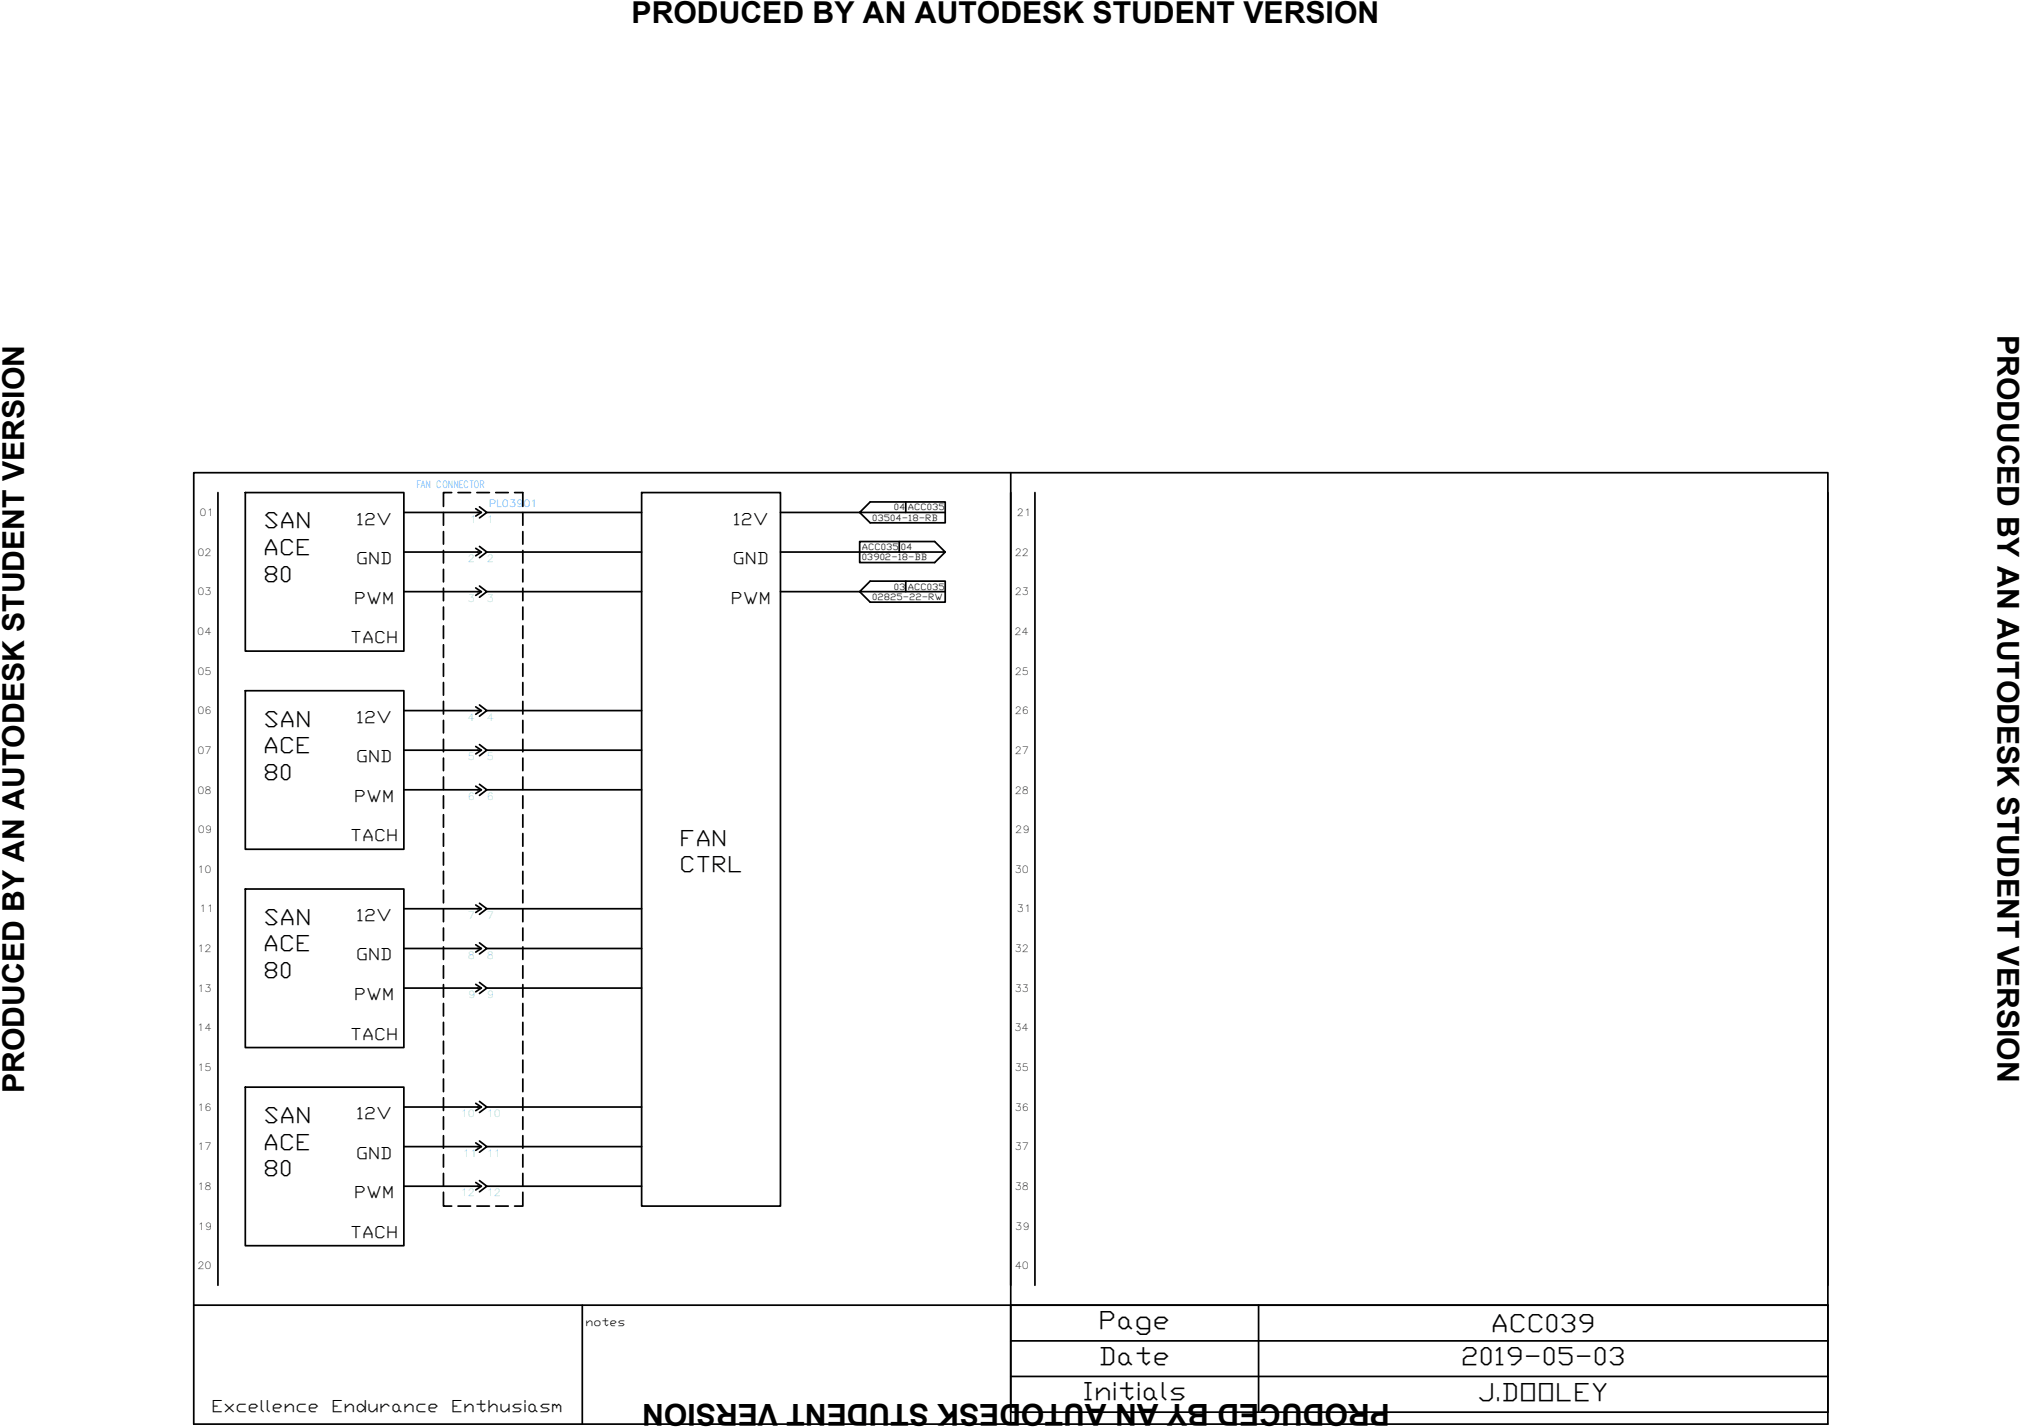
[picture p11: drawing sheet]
<svg xmlns="http://www.w3.org/2000/svg" width="297mm" height="210mm" viewBox="0 0 297 210" stroke-linecap="round" stroke-linejoin="round" font-family="sans-serif">
<g fill="none" stroke="#000" stroke-width=".25">
<path d="M28.5 69.5h240.2v139.8h-240.2zM32 72.4v116.5M36.1 72.4h23.3v23.3h-23.3zM59.4 75.3h11.3M65.2 75.3v1.9M65.2 78.1v1.9M66.4 72.4h-1.2v2M67.3 72.4h1.9M69.9 74.8l.8 .5-.8 .6M70.1 72.4h1.8M70.5 74.5l1.1 .8-1.1 .8M71.6 75.3h22.7"/>
<path d="M72.9 72.4h1.8M75.6 72.4h1.2v2M76.8 75.3v1.9M76.8 78.1v1.9M94.3 72.4h20.4v104.9h-20.4zM114.7 75.3h11.7l1.5 1.5h11v-3h-11l-1.5 1.5h12.5M132.2 79.6v1.5M133.1 73.8v1.5M148.6 69.5v139.8M152.1 72.4v116.5M268.7 72.4v116.5M59.4 81.1h11.3"/>
<path d="M59.4 87h11.3M65.2 80.9v1.9M65.2 83.7v1.8M65.2 86.5v1.8M65.2 89.2v1.9M65.2 92v1.8M65.2 94.8v1.8M65.2 97.6v1.8M69.9 80.6l.8 .5-.8 .6M69.9 86.4l.8 .6-.8 .5M70.5 80.3l1.1 .8-1.1 .9M70.5 86.1l1.1 .9-1.1 .8"/>
<path d="M71.6 81.1h22.7M71.6 87h22.7M76.8 80.9v1.9M76.8 83.7v1.8M76.8 86.5v1.8M76.8 89.2v1.9M76.8 92v1.8M76.8 94.8v1.8M76.8 97.6v1.8M114.7 87h11.7l1.5 1.5h11v-3.1h-11l-1.5 1.6h12.5M114.7 81.1h24.2l-1.5-1.5h-11v3.1h11l1.5-1.6M133.1 85.4v1.6"/>
<path d="M36.1 101.5h23.3v23.3h-23.3zM59.4 104.5h11.3M59.4 110.3h11.3M59.4 116.1h11.3M65.2 100.3v1.9M65.2 103.1v1.9M65.2 105.9v1.8M65.2 108.7v1.8M65.2 111.4v1.9M65.2 114.2v1.8M65.2 117v1.8M65.2 119.8v1.8"/>
<path d="M69.9 103.9l.8 .6-.8 .5M69.9 109.7l.8 .6-.8 .5M69.9 115.6l.8 .5-.8 .5M70.5 103.6l1.1 .9-1.1 .8M70.5 109.4l1.1 .9-1.1 .8M70.5 115.3l1.1 .8-1.1 .8M71.6 104.5h22.7M71.6 110.3h22.7M71.6 116.1h22.7M76.8 100.3v1.9M76.8 103.1v1.9M76.8 105.9v1.8"/>
<path d="M76.8 108.7v1.8M76.8 111.4v1.9M76.8 114.2v1.8M76.8 117v1.8M76.8 119.8v1.8M36.1 130.7h23.3v23.3h-23.3zM59.4 133.6h11.3M59.4 139.4h11.3M65.2 122.5v1.9M65.2 125.3v1.9M65.2 128.1v1.8M65.2 130.8v1.9"/>
<path d="M65.2 133.6v1.9M65.2 136.4v1.9M65.2 139.2v1.8M69.9 133l.8 .6-.8 .5M69.9 138.9l.8 .5-.8 .5M70.5 132.8l1.1 .8-1.1 .8M70.5 138.6l1.1 .8-1.1 .8M71.6 133.6h22.7M71.6 139.4h22.7M76.8 122.5v1.9M76.8 125.3v1.9M76.8 128.1v1.8"/>
<path d="M76.8 130.8v1.9M76.8 133.6v1.9M76.8 136.4v1.9M76.8 139.2v1.8M36.1 159.8h23.3v23.3h-23.3zM59.4 145.2h11.3M65.2 142v1.8M65.2 144.7v1.9M65.2 147.5v1.8M65.2 150.3v1.8M65.2 153v1.9M65.2 155.8v1.9"/>
<path d="M65.2 158.6v1.9M69.9 144.7l.8 .5-.8 .6M70.5 144.4l1.1 .8-1.1 .8M71.6 145.2h22.7M76.8 142v1.8M76.8 144.7v1.9M76.8 147.5v1.8M76.8 150.3v1.8M76.8 153v1.9M76.8 155.8v1.9M76.8 158.6v1.9M59.4 162.7h11.3"/>
<path d="M59.4 168.5h11.3M59.4 174.4h11.3M65.2 175.3v2h1.2M65.2 161.4v1.8M65.2 164.2v1.8M65.2 166.9v1.9M65.2 169.7v1.8M65.2 172.5v1.8M67.3 177.3h1.9M69.9 162.2l.8 .5-.8 .6M69.9 168l.8 .5-.8 .6M69.9 173.8l.8 .6-.8 .5"/>
<path d="M70.1 177.3h1.8M70.5 161.9l1.1 .8-1.1 .8M70.5 167.7l1.1 .8-1.1 .9M70.5 173.5l1.1 .9-1.1 .8M71.6 162.7h22.7M71.6 168.5h22.7M71.6 174.4h22.7M72.9 177.3h1.8M76.8 175.3v2h-1.2M76.8 161.4v1.8M76.8 164.2v1.8M76.8 166.9v1.9"/>
<path d="M76.8 169.7v1.8M76.8 172.5v1.8M28.5 191.8h240.2v15.8h-120.1v-15.8M85.6 191.8v17.5M148.6 197.1h120.1M185 191.8v15.8M148.6 202.3h120.1"/>
</g>
<g font-size="4.4">
<text x="92.8" y="3.4">PRODUCED BY AN AUTODESK STUDENT VERSION</text>
<text x="293.6" y="49.2" transform="rotate(90 293.6 49.2)">PRODUCED BY AN AUTODESK STUDENT VERSION</text>
<text x="3.5" y="160.6" transform="rotate(-90 3.5 160.6)">PRODUCED BY AN AUTODESK STUDENT VERSION</text>
<text x="204.3" y="206.4" transform="rotate(180 204.3 206.4)">PRODUCED BY AN AUTODESK STUDENT VERSION</text>
</g>
<g font-size="3.7">
<text x="161.5" y="195.4">Page</text>
<text x="219.1" y="195.8">ACC039</text>
<text x="161.4" y="200.6">Date</text>
<text x="214.7" y="200.6">2019-05-03</text>
<text x="159" y="205.9">Initials</text>
<text x="217.1" y="205.9">J.DOOLEY</text>
</g>
<g font-size="3.3">
<text x="38.7" y="77.7">SAN</text>
<text x="38.7" y="81.6">ACE</text>
<text x="38.7" y="85.5">80</text>
<text x="38.7" y="106.8">SAN</text>
<text x="38.7" y="110.7">ACE</text>
<text x="38.7" y="114.6">80</text>
<text x="99.9" y="124.3">FAN</text>
<text x="99.9" y="128.2">CTRL</text>
<text x="38.7" y="135.9">SAN</text>
<text x="38.7" y="139.8">ACE</text>
<text x="38.7" y="143.8">80</text>
<text x="38.7" y="165.1">SAN</text>
<text x="38.7" y="169">ACE</text>
<text x="38.7" y="172.9">80</text>
</g>
<g font-size="2.4">
<text x="52.4" y="77.1">12V</text>
<text x="107.7" y="77.1">12V</text>
<text x="52.4" y="82.9">GND</text>
<text x="107.7" y="82.9">GND</text>
<text x="52.1" y="88.7">PWM</text>
<text x="107.4" y="88.7">PWM</text>
<text x="51.5" y="94.6">TACH</text>
<text x="52.4" y="106.2">12V</text>
<text x="52.4" y="112">GND</text>
<text x="52.1" y="117.9">PWM</text>
<text x="51.5" y="123.7">TACH</text>
<text x="52.4" y="135.4">12V</text>
<text x="52.4" y="141.2">GND</text>
<text x="52.1" y="147">PWM</text>
<text x="51.5" y="152.8">TACH</text>
<text x="52.4" y="164.5">12V</text>
<text x="52.4" y="170.3">GND</text>
<text x="52.1" y="176.1">PWM</text>
<text x="51.5" y="182">TACH</text>
<text x="31.1" y="207.5">Excellence</text>
<text x="48.7" y="207.5">Endurance</text>
<text x="66.3" y="207.5">Enthusiasm</text>
</g>
<text font-size="1.6" x="86.1" y="195">notes</text>
<g font-size="1.5" fill="#007fff">
<text x="61.2" y="71.8">FAN CONNECTOR</text>
<text x="71.8" y="74.5">PL03901</text>
</g>
<g font-size="1.5">
<text x="29.3" y="75.9">01</text>
<text x="149.5" y="75.9">21</text>
<text x="29" y="81.7">02</text>
<text x="149.1" y="81.7">22</text>
<text x="29" y="87.5">03</text>
<text x="149.1" y="87.5">23</text>
<text x="29" y="93.3">04</text>
<text x="149.1" y="93.3">24</text>
<text x="29" y="99.2">05</text>
<text x="149.1" y="99.2">25</text>
<text x="29" y="105">06</text>
<text x="149.1" y="105">26</text>
<text x="29" y="110.8">07</text>
<text x="149.1" y="110.8">27</text>
<text x="29" y="116.6">08</text>
<text x="149.1" y="116.6">28</text>
<text x="29.1" y="122.5">09</text>
<text x="149.2" y="122.5">29</text>
<text x="29" y="128.3">10</text>
<text x="149.1" y="128.3">30</text>
<text x="29.3" y="134.1">11</text>
<text x="149.5" y="134.1">31</text>
<text x="29" y="139.9">12</text>
<text x="149.1" y="139.9">32</text>
<text x="29" y="145.8">13</text>
<text x="149.1" y="145.8">33</text>
<text x="29" y="151.6">14</text>
<text x="149.1" y="151.6">34</text>
<text x="29" y="157.4">15</text>
<text x="149.1" y="157.4">35</text>
<text x="29" y="163.3">16</text>
<text x="149.1" y="163.3">36</text>
<text x="29" y="169.1">17</text>
<text x="149.1" y="169.1">37</text>
<text x="29" y="174.9">18</text>
<text x="149.1" y="174.9">38</text>
<text x="29.1" y="180.7">19</text>
<text x="149.2" y="180.7">39</text>
<text x="29" y="186.6">20</text>
<text x="149.1" y="186.6">40</text>
</g>
<g font-size="1.5" fill="#6eddc1">
<text x="69.1" y="76.8">1</text>
<text x="71.6" y="76.8">1</text>
<text x="68.8" y="82.6">2</text>
<text x="71.6" y="82.6">2</text>
<text x="68.8" y="88.5">3</text>
<text x="71.6" y="88.5">3</text>
<text x="68.7" y="106">4</text>
<text x="71.6" y="106">4</text>
<text x="68.8" y="111.8">5</text>
<text x="71.6" y="111.8">5</text>
<text x="68.8" y="117.6">6</text>
<text x="71.6" y="117.6">6</text>
<text x="68.8" y="135.1">7</text>
<text x="71.6" y="135.1">7</text>
<text x="68.8" y="140.9">8</text>
<text x="71.6" y="140.9">8</text>
<text x="68.8" y="146.7">9</text>
<text x="71.6" y="146.7">9</text>
<text x="67.7" y="164.2">10</text>
<text x="71.6" y="164.2">10</text>
<text x="68" y="170">11</text>
<text x="71.6" y="170">11</text>
<text x="67.7" y="175.9">12</text>
<text x="71.6" y="175.9">12</text>
</g>
<g font-size="1.3">
<text x="128.2" y="76.5">03504-18-RB</text>
<text x="131.4" y="75">04 ACC035</text>
<text x="126.6" y="80.8">ACC035</text>
<text x="126.6" y="82.4">03902-18-BB</text>
<text x="132.4" y="80.8">04</text>
<text x="128.2" y="88.2">02825-22-RW</text>
<text x="131.4" y="86.7">03 ACC035</text>
</g>
</svg>
